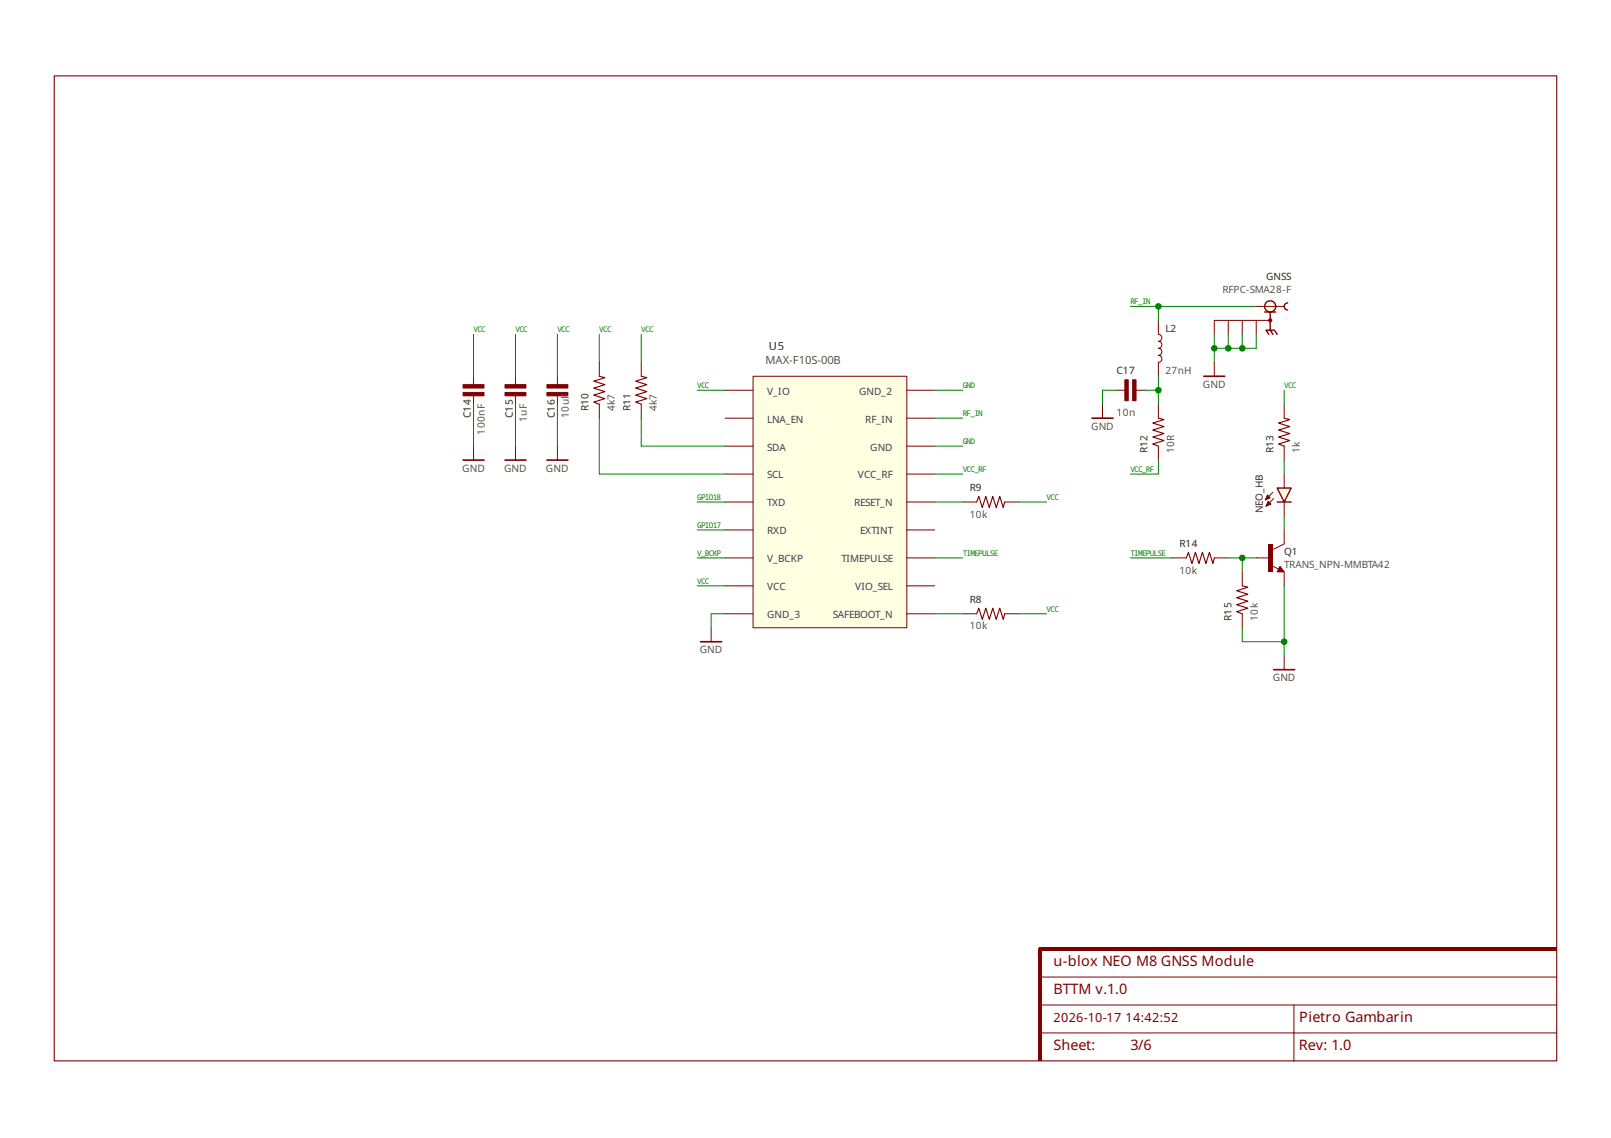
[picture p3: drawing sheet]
<svg xmlns="http://www.w3.org/2000/svg" width="297mm" height="210mm" viewBox="0 0 297 210" stroke-linecap="round" stroke-linejoin="round" font-family="sans-serif">
<g fill="#800000" stroke="#800000" stroke-width=".18">
<path d="M100.8 70.9h3.9v.7h-3.9z" fill-rule="evenodd"/>
<path d="M100.8 72.4h3.9v.6h-3.9z" fill-rule="evenodd"/>
<path d="M85.4 70.9h3.8v.7h-3.8z" fill-rule="evenodd"/>
<path d="M85.4 72.4h3.8v.6h-3.8z" fill-rule="evenodd"/>
</g>
<path d="M213.6 59.1v2.6a.64 .64 0 0 1 .6 .6 .64 .64 0 0 1-.6 .7 .64 .64 0 0 1 .6 .6 .64 .64 0 0 1-.6 .6 .64 .64 0 0 1 .6 .7 .64 .64 0 0 1-.6 .6 .64 .64 0 0 1 .6 .7 .64 .64 0 0 1-.6 .6v2.6M87.3 69.4v1.5M87.3 73v1.6M102.8 69.4v1.5M102.8 73v1.6M223.9 66.8v2.6M216.2 102.9h2.5M223.9 102.9h2.6" fill="none" stroke="#800000" stroke-width=".18"/>
<path d="M222 69.4h3.8" fill="none" stroke="#800000" stroke-width=".3"/>
<path d="M218.7 102.9l.4-1 .7 2 .6-2 .7 2 .6-2 .6 2 .7-2 .6 2 .3-1" fill="none" stroke="#800000" stroke-width=".21"/>
<path d="M236 104.5l.8 1h-1.3z" fill="#ffffe1" stroke="#800000" stroke-width=".18"/>
<path d="M233.9 100.3h.8v5.2h-.8z" fill-rule="evenodd" fill="#800000"/>
<path d="M236 105l.1 .2h-.4l.3-.5 .5 .7h-.8" fill="none" stroke="#800000" stroke-width=".26"/>
<path d="M236.8 97.8v2.5l-2.1 1.1M131.1 115.8v2.6M231.6 102.9h2.6M234.5 104.3l1.3 .7M236.8 105.5v2.6" fill="none" stroke="#800000" stroke-width=".18"/>
<path d="M129.2 118.4h3.9" fill="none" stroke="#800000" stroke-width=".3"/>
<g fill="#800000">
<path d="M191.7 174.8h95.3v.6h-95.3z" fill-rule="evenodd"/>
<path d="M191.4 175.1h.6v20.6h-.6z" fill-rule="evenodd"/>
</g>
<path d="M10 14h277v181.7h-277z" fill="none" stroke="#800000" stroke-width=".2"/>
<path d="M236.8 74.6v2.5M236.8 82.3v2.6M177.5 113.2h2.6M185.2 113.2h2.6M191.7 190.5h46.9v5.3M191.7 180.2h95.3M191.7 185.4h46.9M287 185.4h-48.4v5.1h48.4" fill="none" stroke="#800000" stroke-width=".18"/>
<path d="M193 175.1h-1.3v1.2" fill="none" stroke="#800000" stroke-width=".62"/>
<path d="M236.8 77.1l1 .3-2.1 .6 2.1 .7-2.1 .6 2.1 .7-2.1 .6 2.1 .7-2.1 .6 1.1 .4M180.1 113.2l.4-1 .6 2 .7-2 .6 2 .6-2 .7 2 .6-2 .7 2 .2-1" fill="none" stroke="#800000" stroke-width=".21"/>
<path d="M138.9 69.4h28.3v46.4h-28.3z" fill-rule="evenodd" fill="#ffffe1" stroke="#800000" stroke-width=".18"/>
<g fill="none" stroke="#800000" stroke-width=".18">
<path d="M110.5 66.8v2.6M110.5 74.6v2.5M133.7 72h5.2M133.7 77.1h5.2M167.2 72h5.2M167.2 77.1h5.2M203.3 74.6v2.5M205.9 72h1.5M209.5 72h1.5M213.6 74.6v2.5M87.3 82.3v2.6M95 82.3v2.6"/>
<path d="M102.8 82.3v2.6M133.7 87.4h5.2M133.7 82.3h5.2M133.7 97.8h5.2M133.7 92.6h5.2M167.2 87.4h5.2M167.2 82.3h5.2M167.2 97.8h5.2M167.2 92.6h5.2M177.5 92.6h2.6M185.2 92.6h2.6M213.6 82.3v2.6"/>
<path d="M133.7 108.1h5.2M133.7 113.2h5.2M133.7 102.9h5.2M167.2 108.1h5.2M167.2 113.2h5.2M167.2 102.9h5.2M229 105.5v2.6M229 113.2v2.6M236.8 120.9v2.6"/>
</g>
<path d="M201.3 77.1h3.9M85.4 84.9h3.8M93.1 84.9h3.9M100.8 84.9h3.9M234.8 123.5h3.9" fill="none" stroke="#800000" stroke-width=".3"/>
<path d="M110.5 69.4l1 .3-2 .6 2 .6-2 .7 2 .6-2 .7 2 .6-2 .7 1 .4M213.6 77.1l1 .3-2 .6 2 .7-2 .6 2 .7-2 .6 2 .7-2 .6 1 .4M180.1 92.6l.4-1 .6 2 .7-2 .6 2 .6-2 .7 2 .6-2 .7 2 .2-1M229 108.1l1.1 .2-2.1 .7 2.1 .6-2.1 .6 2.1 .7-2.1 .6 2.1 .7-2.1 .6 1 .4" fill="none" stroke="#800000" stroke-width=".21"/>
<g fill="#800000" stroke="#800000" stroke-width=".18">
<path d="M208.8 70.1h.7v3.8h-.7z" fill-rule="evenodd"/>
<path d="M207.4 70.1h.6v3.8h-.6z" fill-rule="evenodd"/>
</g>
<g fill="#ffffe1" stroke="#800000" stroke-width=".26">
<circle cx="234.2" cy="56.5" r="1.03"/>
<circle cx="234.2" cy="59.1" r=".26"/>
</g>
<path d="M226.5 59.1v2.6M229 59.1v2.6M231.6 59.1v2.6M231.6 56.5h5.2M234.2 59.1h-10.3v2.6" fill="none" stroke="#800000" stroke-width=".18"/>
<path d="M233.2 57.5h1M235.2 57.5h-1v3.4h.8l.5 .8M237.4 55.9a.64 .64 0 0 0-.6 .6 .64 .64 0 0 0 .6 .7M233.9 61.7l-.5-.8h.8l.5 .8" fill="none" stroke="#800000" stroke-width=".26"/>
<path d="M235.5 90h2.6l-1.3 2.6z" fill="#ffffe1" stroke="#800000" stroke-width=".26"/>
<g fill="#800000" stroke="#800000" stroke-width=".18">
<path d="M233.8 92.5l.5 .5-.9 .4z"/>
<path d="M233.7 91.3l.5 .5-.9 .4z"/>
<path d="M93.1 70.9h3.9v.7h-3.9z" fill-rule="evenodd"/>
<path d="M93.1 72.4h3.9v.6h-3.9z" fill-rule="evenodd"/>
</g>
<path d="M235.5 92.6h2.6" fill="none" stroke="#800000" stroke-width=".26"/>
<path d="M95 69.4v1.5M95 73v1.6M118.2 66.8v2.6M118.2 74.6v2.5M234.7 90.8l-1.4 1.4M234.8 92l-1.4 1.4M236.8 87.4v2.6M236.8 92.6v2.6" fill="none" stroke="#800000" stroke-width=".18"/>
<path d="M118.2 69.4l1.1 .3-2.1 .6 2.1 .6-2.1 .7 2.1 .6-2.1 .7 2.1 .6-2.1 .7 1 .4" fill="none" stroke="#800000" stroke-width=".21"/>
<g fill="none" stroke="#008000" stroke-width=".18">
<path d="M208.4 56.5h23.2M213.6 56.5v2.6M87.3 61.7v7.7M87.3 74.6v7.7M95 61.7v7.7M95 74.6v7.7M102.8 61.7v7.7M102.8 74.6v7.7M110.5 61.7v5.1M110.5 77.1v10.3h23.2M118.2 61.7v5.1M118.2 77.1v5.2h15.5"/>
<path d="M128.5 72h5.2M172.4 72h5.1M172.4 77.1h5.1M205.9 72h-2.6v2.6M211 72h2.6M213.6 69.4v5.2M223.9 61.7v5.1M226.5 61.7v2.5M229 61.7v2.5M231.6 61.7v2.5h-7.7M236.8 72v2.6M128.5 92.6h5.2"/>
<path d="M128.5 97.8h5.2M172.4 82.3h5.1M172.4 87.4h5.1M172.4 92.6h5.1M187.8 92.6h5.2M213.6 84.9v2.5h-5.2M236.8 84.9v2.5M236.8 95.2v2.6M128.5 108.1h5.2M128.5 102.9h5.2M133.7 113.2h-2.6v2.6M172.4 113.2h5.1"/>
<path d="M172.4 102.9h5.1M187.8 113.2h5.2M208.4 102.9h7.8M226.5 102.9h5.1M229 102.9v2.6M229 115.8v2.6h7.8M236.8 108.1v12.8"/>
</g>
<g fill="#008000">
<circle cx="213.6" cy="72" r=".61"/>
<circle cx="226.5" cy="64.2" r=".61"/>
<circle cx="229" cy="64.2" r=".61"/>
<circle cx="223.9" cy="64.2" r=".61"/>
<circle cx="229" cy="102.9" r=".61"/>
<circle cx="213.6" cy="56.5" r=".61"/>
<circle cx="236.8" cy="118.4" r=".61"/>
</g>
<g font-size="2.7" fill="#800000">
<text x="194.3" y="178.2">u-blox NEO M8 GNSS Module</text>
<text x="194.3" y="183.4">BTTM v.1.0</text>
<text x="239.6" y="188.5">Pietro Gambarin</text>
<text x="194.3" y="193.7">Sheet:</text>
<text x="208.4" y="193.7">3/6</text>
<text x="239.5" y="193.7">Rev: 1.0</text>
</g>
<g font-size="2.3" fill="#800000">
<text x="194.3" y="188.5">2026-10-17</text>
<text x="207.5" y="188.5">14:42:52</text>
</g>
<text font-size="2.1" fill="#202020" x="141.8" y="64.6">U5</text>
<text font-size="2.1" fill="#505050" x="141.1" y="67.2">MAX-F10S-00B</text>
<g font-size="1.9" fill="#202020">
<text x="205.9" y="68.9">C17</text>
<text x="86.8" y="77.1" transform="rotate(-90 86.8 77.1)">C14</text>
<text x="94.6" y="77.1" transform="rotate(-90 94.6 77.1)">C15</text>
<text x="102.3" y="77.1" transform="rotate(-90 102.3 77.1)">C16</text>
</g>
<g font-size="1.9" fill="#505050">
<text x="221.8" y="71.5">GND</text>
<text x="97.2" y="77.8" transform="rotate(-90 97.2 77.8)">1uF</text>
<text x="104.9" y="77.1" transform="rotate(-90 104.9 77.1)">10uF</text>
<text x="205.9" y="76.7">10n</text>
<text x="89.4" y="80.2" transform="rotate(-90 89.4 80.2)">100nF</text>
<text x="201.2" y="79.2">GND</text>
<text x="85.2" y="87">GND</text>
<text x="92.9" y="87">GND</text>
<text x="100.7" y="87">GND</text>
<text x="129" y="120.5">GND</text>
<text x="234.7" y="125.6">GND</text>
</g>
<g font-size="1.8" fill="#505050">
<text x="225.4" y="54">RFPC-SMA28-F</text>
<text x="214.9" y="68.9">27nH</text>
<text x="113.4" y="75.8" transform="rotate(-90 113.4 75.8)">4k7</text>
<text x="121.1" y="75.8" transform="rotate(-90 121.1 75.8)">4k7</text>
<text x="216.5" y="83.6" transform="rotate(-90 216.5 83.6)">10R</text>
<text x="239.7" y="83.6" transform="rotate(-90 239.7 83.6)">1k</text>
<text x="178.8" y="95.5">10k</text>
<text x="217.5" y="105.8">10k</text>
<text x="236.8" y="104.8">TRANS_NPN-MMBTA42</text>
<text x="178.8" y="116.1">10k</text>
<text x="231.9" y="114.5" transform="rotate(-90 231.9 114.5)">10k</text>
</g>
<g font-size="1.8" fill="#202020">
<text x="233.5" y="51.7">GNSS</text>
<text x="214.9" y="61.2">L2</text>
<text x="108.5" y="75.8" transform="rotate(-90 108.5 75.8)">R10</text>
<text x="116.3" y="75.8" transform="rotate(-90 116.3 75.8)">R11</text>
<text x="211.6" y="83.6" transform="rotate(-90 211.6 83.6)">R12</text>
<text x="234.8" y="83.6" transform="rotate(-90 234.8 83.6)">R13</text>
<text x="178.8" y="90.6">R9</text>
<text x="232.8" y="94.7" transform="rotate(-90 232.8 94.7)">NEO_HB</text>
<text x="217.5" y="100.9">R14</text>
<text x="236.8" y="102.4">Q1</text>
<text x="178.8" y="111.2">R8</text>
<text x="227.1" y="114.5" transform="rotate(-90 227.1 114.5)">R15</text>
</g>
<g font-size="1.8" fill="#404040">
<text x="141.4" y="77.9">LNA_EN</text>
<text x="141.4" y="72.8">V_IO</text>
<text x="158.4" y="72.8">GND_2</text>
<text x="159.5" y="77.9">RF_IN</text>
<text x="141.4" y="83.1">SDA</text>
<text x="160.5" y="83.1">GND</text>
<text x="141.4" y="88.2">SCL</text>
<text x="158.2" y="88.2">VCC_RF</text>
<text x="141.4" y="93.4">TXD</text>
<text x="157.5" y="93.4">RESET_N</text>
<text x="141.4" y="98.6">RXD</text>
<text x="158.6" y="98.6">EXTINT</text>
<text x="141.4" y="103.7">V_BCKP</text>
<text x="155.2" y="103.7">TIMEPULSE</text>
<text x="141.4" y="108.9">VCC</text>
<text x="157.7" y="108.9">VIO_SEL</text>
<text x="141.4" y="114">GND_3</text>
<text x="153.6" y="114">SAFEBOOT_N</text>
</g>
<g font-size="1.4" fill="#008000">
<text x="208.4" y="56.2">RF_IN</text>
<text x="87.3" y="61.3">VCC</text>
<text x="95" y="61.3">VCC</text>
<text x="102.8" y="61.3">VCC</text>
<text x="110.5" y="61.3">VCC</text>
<text x="118.2" y="61.3">VCC</text>
<text x="128.5" y="71.6">VCC</text>
<text x="177.5" y="71.6">GND</text>
<text x="236.8" y="71.6">VCC</text>
<text x="177.5" y="76.8">RF_IN</text>
<text x="177.5" y="81.9">GND</text>
<text x="177.5" y="87.1">VCC_RF</text>
<text x="208.4" y="87.1">VCC_RF</text>
<text x="128.5" y="92.2">GPIO18</text>
<text x="193" y="92.2">VCC</text>
<text x="128.5" y="97.4">GPIO17</text>
<text x="128.5" y="107.7">VCC</text>
<text x="128.5" y="102.5">V_BCKP</text>
<text x="177.5" y="102.5">TIMEPULSE</text>
<text x="208.4" y="102.5">TIMEPULSE</text>
<text x="193" y="112.9">VCC</text>
</g>
</svg>
